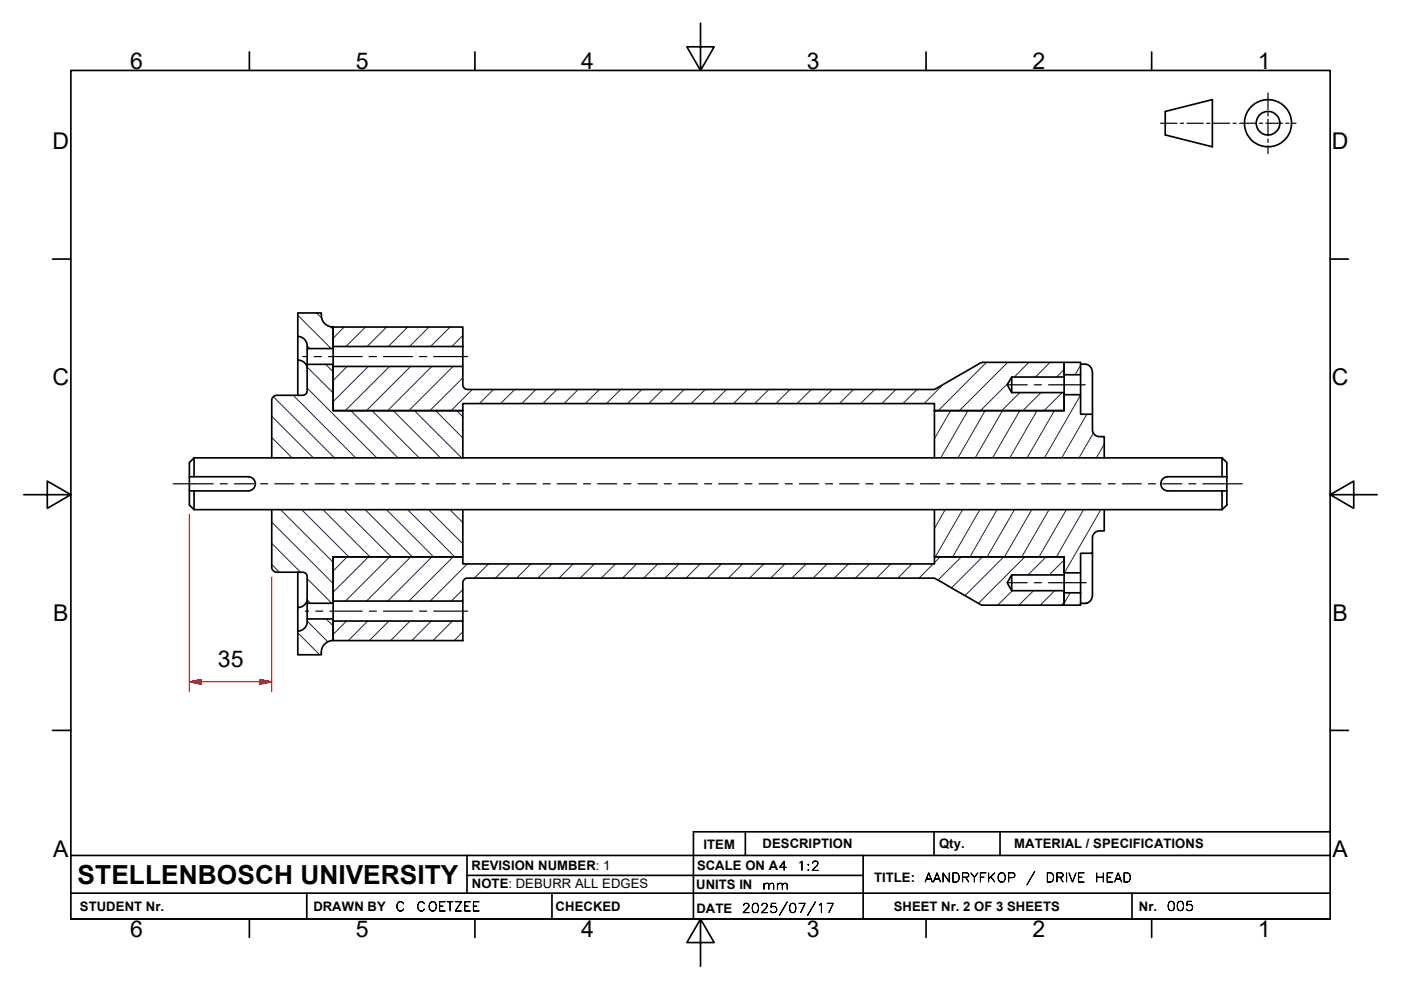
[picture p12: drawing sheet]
<svg xmlns="http://www.w3.org/2000/svg" width="297mm" height="210mm" viewBox="0 0 297 210" stroke-linecap="round" stroke-linejoin="round" font-family="sans-serif">
<g fill="none" stroke="#1e1e47" stroke-width=".21">
<path d="M63.1 66.9l7.1 7M63.1 71.4h.1M65.1 73.4l.6 .5M65.1 77.9l5.5 5.4M67.1 66.4l1.2 1.1M69 77.3l1.6 1.5M70 69.2l.6 .7M73 69.4l-2.4 2.3M73.6 77.7l-3 3M77.5 69.4l-4.2 4.1M78.1 77.7l-7.5 7.5M82 69.4l-4.2 4.1"/>
<path d="M82.6 77.7l-9.4 9.4M86.4 69.4l-4.1 4.1M87.1 77.7l-9.4 9.4M91 69.4l-4.2 4.1M91.5 77.7l-9.3 9.4M95.4 69.4l-4.1 4.1M96.1 77.7l-9.4 9.4M98.1 71.1l-2.3 2.4M209.1 76.9l-10.2 10.2M213.7 76.9l-10.3 10.2M218.1 76.9l-3 3.1M222.6 76.9l-3.1 3.1"/>
<path d="M225.6 78.4l-1.6 1.6M225.8 76.9l-.2 .3M229.1 77.4l-1.2 2.1M57.6 88.3l8.8 8.8M57.6 92.8l4.3 4.3M58 84.1l12.9 13M62.2 83.8l13.2 13.3M65.1 82.3l14.8 14.8M74.4 87.1l10 10M78.9 87.1l10 10M83.4 87.1l10 10M87.9 87.1l10 10"/>
<path d="M92.4 87.1l5.7 5.8M96.8 87.1l1.3 1.3M98.1 80.1l-7 7M100.1 82.6l-4.5 4.5M104.6 82.6l-3 3M109.1 82.6l-3 3M113.6 82.6l-3 3M118.1 82.6l-3 3M122.6 82.6l-3 3M127.1 82.6l-3 3M131.6 82.6l-3 3M136.1 82.6l-3 3"/>
<path d="M140.5 82.6l-2.9 3M145.1 82.6l-3.1 3M149.5 82.6l-3 3M154 82.6l-3 3M158.5 82.6l-3 3M163 82.6l-3 3M167.5 82.6l-3 3M172 82.6l-3 3M176.5 82.6l-3 3M181 82.6l-3 3M185.5 82.6l-3 3M189.9 82.6l-3 3"/>
<path d="M194.4 82.6l-3 3M200 81.5l-4.1 4.1M201.5 87.1l-3.4 5.9M205.2 87.1l-5.7 10M208.9 87.1l-5.8 10M212.6 87.1l-5.8 10M213.7 81.3l-5.8 5.8M216.2 87.1l-5.8 10M216.2 83.3l-3.8 3.8M219.9 87.1l-5.8 10M220.7 83.3l-3.8 3.8M223.6 87.1l-5.8 10"/>
<path d="M225.2 83.3l-3.8 3.8M229.1 83.8l-7.7 13.3M230.4 87.9l-5.3 9.2M231.8 91.8l-3 5.3M234.1 94.2l-1.7 2.9M57.6 110.7l13 13.1M57.6 119.7l1.6 1.7M57.6 115.3l6.1 6.1M59.5 108.1l11.1 11.2M64 108.1l10 10M68.5 108.1l9.9 10M72.9 108.1l10 10"/>
<path d="M73.6 118.1l-3 3M77.4 108.1l10 10M78.1 118.1l-7.5 7.5M81.9 108.1l10 10M82.6 118.1l-9.4 9.4M86.4 108.1l10 10M87.1 118.1l-9.4 9.4M90.9 108.1l7.2 7.2M91.6 118.1l-9.4 9.4M95.4 108.1l2.7 2.7M96.1 118.1l-9.4 9.4M99.1 119.6l-7.9 7.9"/>
<path d="M103.6 119.6l-3 3M108 119.6l-3 3M112.5 119.6l-3 3M117 119.6l-3 3M121.5 119.6l-3 3M126 119.6l-3 3M130.5 119.6l-3 3M135 119.6l-3 3M139.5 119.6l-3 3M144 119.6l-3 3M148.4 119.6l-2.9 3M152.9 119.6l-3 3"/>
<path d="M157.4 119.6l-3 3M161.9 119.6l-3 3M166.4 119.6l-3 3M170.9 119.6l-3 3M175.4 119.6l-3 3M179.9 119.6l-3 3M184.4 119.6l-3 3M188.8 119.6l-2.9 3M193.4 119.6l-3.1 3M197.8 119.6l-2.9 3M199.3 118.1l-1.2 1.2M200.4 108.1l-2.3 4"/>
<path d="M203.8 118.1l-4.9 4.9M204.1 108.1l-5.8 10M207.7 108.1l-5.7 10M208.3 118.1l-6.6 6.6M211.4 108.1l-5.7 10M212.8 118.1l-8.2 8.2M215.1 108.1l-5.8 10M217.3 118.1l-9.8 9.9M218.8 108.1l-5.8 10M221.8 118.1l-3.9 3.8M222.4 108.1l-5.8 10M225.6 118.8l-3.2 3.1"/>
<path d="M226.1 108.1l-5.8 10M229.7 108.1l-5.7 10M233.4 108.1l-7.7 13.4M63.1 138.7l.2 .2M63.1 134.2l4.7 4.7M65.1 131.7l4.4 4.4M65.1 127.2l.7 .8M65.1 122.7l5.2 5.3M69.1 131.3l1.5 1.4M73.5 131.7l-2.9 2.9M78 131.7l-4.2 4.2M82.5 131.7l-4.2 4.2"/>
<path d="M86.9 131.7l-4.1 4.2M91.5 131.7l-4.2 4.2M95.9 131.7l-4.1 4.2M98.1 125.1l-2.4 2.4M98.1 134l-1.8 1.9M214.6 125.3l-3.1 3.1M219.1 125.3l-3.1 3.1M223.6 125.3l-3.1 3.1M225.6 127.8l-.6 .6M226.9 125.7l-1.3 2.3M229.1 128.2v.2"/>
</g>
<g fill="none" stroke="#000" stroke-width=".36">
<path d="M15 14.9h267v180h-267zM52.9 11v3.9M100.7 11v3.9M148.5 4.9v10l-2.9-5h5.8l-2.9 5M196.3 11v3.9M244.2 11v3.9M247.1 23.6l9.9-2.5v10l-9.9-2.5zM11.1 54.9h3.9M282 54.9h3.9M63.1 71.4v4.9a2.19 2.19 0 0 1 2 1.8M63.1 76.3v7.5M63.1 66.4h5a2.54 2.54 0 0 0 2.5 3v4.5h-5.5a2.13 2.13 0 0 0-2-2.5z"/>
<path d="M65.1 73.9v3.4M70.6 69.4h27.5v4.1h-27.5zM70.6 73.9v3.4M70.6 77.7h27.5v3.9a.98 .98 0 0 0 1 1h98.9l10.3-5.7h17.3v3.1h-11.1l-.3 .5a1.36 1.36 0 0 0-.5 1.4l.8 1.4h11.1v3.8h-27.5v-1.5h-100v1.5h-27.5zM98.1 73.5v4.2M214.5 80v3.3M225.6 80v3.3M225.6 76.9h3.5v2.6h-3.5zM229.1 77.2h1a1.83 1.83 0 0 1 1.5 2.4v8.3M229.1 79.5v4.2M41.1 97.1v4M41.1 97.1l-1 1v3"/>
<path d="M41.1 97.1h218M57.6 97.1v-12.2a1.09 1.09 0 0 1 1-1.1h5.5a.98 .98 0 0 0 1-.9v-5.6h5.5v9.8h27.5v10M198.1 97.1v-10h27.5v-3.4h3.5v4.2h2.5v3.2a1.48 1.48 0 0 0 1.5 1.5h1v4.5M259.1 97.1v4M259.1 97.1l1 1v3M5 104.9h10l-5-2.9v5.8l5-2.9M40.1 104.1v3l1 1M40.1 101.1h1M40.1 101.1v3h12.5a1.5 1.5 0 0 0 1.5-1.5 1.5 1.5 0 0 0-1.5-1.5h-11.5M41.1 104.1v4M41.1 108.1h218M57.6 108.1v12.3a1.09 1.09 0 0 0 1 1h5.5a.98 .98 0 0 1 1 1v5.6h5.5v-9.9h27.5v-10"/>
<path d="M70.6 118.1h27.5v1.5h100v-1.5h27.5v3.8h-11.1l-.4 .7a1.31 1.31 0 0 0-.4 1.4l.8 1.3h11.1v3.1l-17.5-.1-10.1-5.7h-98.9a.98 .98 0 0 0-1 1v3.9h-27.5zM198.1 108.1v10h27.5v3.4h3.5v-4.2h2.5v-3.2a1.52 1.52 0 0 1 1.5-1.5h1v-4.5M231.6 117.3v7.1a4.3 4.3 0 0 1-.4 3l-.9 .6h-1.2M259.1 101.1h-11.5a1.5 1.5 0 0 0-1.5 1.5 1.5 1.5 0 0 0 1.5 1.5h12.5v-3M259.1 101.1h1M259.1 104.1v4M260.1 104.1v3l-1 1M282 104.9l5 2.9v-5.8l-5 2.9h10M63.1 121.4v7.5a1.98 1.98 0 0 0 2-1.8M63.1 128.9v5M65.1 128v3.3M65.1 131.3h5.5v4.6a2.56 2.56 0 0 0-2.5 3h-5v-5a2.08 2.08 0 0 0 2-2.6z"/>
<path d="M70.6 131.7h27.5v4.2h-27.5zM70.6 128v3.3M98.1 127.5v4.2M214.5 121.9v3.4M225.6 121.9v3.4M225.6 125.7h3.5v2.7h-3.5zM229.1 121.5v4.2M11.1 154.9h3.9M282 154.9h3.9M158 176.4v5M198 176.4v5M212 176.4v5"/>
<path d="M282 176.4h-135v18.5M15 181.4h267M15 189.4h267M15 194.9h267M52.9 194.9v3.9M65 189.4v5.5M99 185.7h84M99 181.4v8M100.7 194.9v3.9M117 189.4v5.5M148.5 194.9l2.9 5h-5.8l2.9-5v10M183 181.4v13.5"/>
<path d="M196.3 194.9v3.9M240 189.4v5.5M244.2 194.9v3.9"/>
<circle cx="268.8" cy="26.1" r="5"/>
<circle cx="268.8" cy="26.1" r="2.5"/>
</g>
<g fill="none" stroke="#000" stroke-width=".25">
<path d="M268.8 19.7v3.5M246.1 26.1h3.5M250.3 26.1h.6M251.6 26.1h3.5M255.8 26.1h.7M257.2 26.1h3.5M261.4 26.1h.7M262.8 26.1h3.5M267 26.1h.7M268.4 26.1h3.5M268.8 23.9v.7M268.8 25.3v3.5"/>
<path d="M268.8 29.5v.7M268.8 30.9v1.7M272.6 26.1h.7M274 26.1h.8M64.2 75.6h.9M66.6 75.6h1.5M69.7 75.6h7.1M78.3 75.6h1.5M81.3 75.6h6.2M89 75.6h1.5M92 75.6h7.1M213.5 81.6h4.3"/>
<path d="M219.3 81.6h1.5M222.3 81.6h7.8M36.7 102.6h8.5M46.7 102.6h1.5M49.7 102.6h4.1M55.3 102.6h1.4M58.2 102.6h4.1M63.8 102.6h1.5M66.8 102.6h4M72.3 102.6h1.5M75.4 102.6h4M80.9 102.6h1.5"/>
<path d="M83.9 102.6h4.1M89.5 102.6h1.5M92.5 102.6h4M98 102.6h1.5M101 102.6h4.1M106.6 102.6h1.5M109.6 102.6h4M115.1 102.6h1.5M118.1 102.6h4.1M123.7 102.6h1.5M126.7 102.6h4.1M132.3 102.6h1.5"/>
<path d="M135.3 102.6h4M140.8 102.6h1.5M143.8 102.6h4.1M149.4 102.6h1.5M152.4 102.6h4M157.9 102.6h1.5M160.9 102.6h4.1M166.5 102.6h1.5M169.5 102.6h4M175 102.6h1.5M178 102.6h4.1M183.6 102.6h1.5"/>
<path d="M186.6 102.6h4.1M192.1 102.6h1.6M195.2 102.6h4M200.7 102.6h1.5M203.7 102.6h4.1M209.3 102.6h1.5M212.3 102.6h4M217.8 102.6h1.5M220.8 102.6h4.1M226.4 102.6h1.5M229.4 102.6h4M234.9 102.6h1.5"/>
<path d="M238 102.6h4M243.5 102.6h1.5M246.5 102.6h4M252 102.6h1.6M255 102.6h8.4M64.7 129.6h.7M66.9 129.6h1.5M69.9 129.6h6.9M78.3 129.6h1.5M81.3 129.6h6.2M89 129.6h1.5M92 129.6h7.1"/>
<path d="M213.5 123.6h4.3M219.3 123.6h1.5M222.3 123.6h8"/>
</g>
<path d="M40.1 109.1v37.5M57.6 122.4v24.2M40.1 144.6l2.5-.5v1zM40.1 144.6h17.5M55.1 144.1l2.5 .5-2.5 .5z" fill="none" stroke="#f00" stroke-width=".25"/>
<g fill="#f00" stroke="#f00" stroke-width=".25">
<path d="M55.1 144.1l2.5 .5-2.5 .5z"/>
<path d="M40.1 144.6l2.5-.5v1z"/>
</g>
<text font-size="5.6" x="16.5" y="187.4">STELLENBOSCH UNIVERSITY</text>
<g font-size="4.9">
<text x="27.6" y="14.6">6</text>
<text x="75.4" y="14.6">5</text>
<text x="123.3" y="14.6">4</text>
<text x="171.1" y="14.6">3</text>
<text x="218.9" y="14.6">2</text>
<text x="266.7" y="14.6">1</text>
<text x="11.1" y="31.7">D</text>
<text x="282.4" y="31.7">D</text>
<text x="11.1" y="81.7">C</text>
<text x="282.4" y="81.7">C</text>
<text x="11.3" y="131.7">B</text>
<text x="282.5" y="131.7">B</text>
<text x="46.2" y="141.5">35</text>
<text x="11.3" y="181.7">A</text>
<text x="282.5" y="181.7">A</text>
<text x="27.6" y="198.8">6</text>
<text x="75.4" y="198.8">5</text>
<text x="123.3" y="198.8">4</text>
<text x="171.1" y="198.8">3</text>
<text x="218.9" y="198.8">2</text>
<text x="266.7" y="198.8">1</text>
</g>
<g font-size="2.8">
<text x="161.7" y="180">DESCRIPTION</text>
<text x="199.1" y="179.9">Qty.</text>
<text x="215" y="179.9">MATERIAL / SPECIFICATIONS</text>
<text x="100" y="184.5">REVISION NUMBER: 1</text>
<text x="147.8" y="184.6">SCALE ON A4</text>
<text x="149.2" y="180">ITEM</text>
<text x="100" y="188.4">NOTE: DEBURR ALL EDGES</text>
<text x="147.6" y="188.7">UNITS IN</text>
<text x="185.3" y="187.1">TITLE:</text>
<text x="17" y="193.3">STUDENT Nr.</text>
<text x="66.5" y="193.2">DRAWN BY</text>
<text x="117.8" y="193.2">CHECKED</text>
<text x="147.7" y="193.6">DATE</text>
<text x="189.5" y="193.1">SHEET Nr. 2 OF 3 SHEETS</text>
<text x="241.5" y="193.1">Nr.</text>
</g>
<g font-size="2.7">
<text x="169" y="184.6">1:2</text>
<text x="161.6" y="188.7">mm</text>
<text x="196" y="187.1">AANDRYFKOP</text>
<text x="217.5" y="187.1">/</text>
<text x="221.7" y="187.1">DRIVE</text>
<text x="232.1" y="187.1">HEAD</text>
<text x="83.9" y="193.2">C</text>
<text x="88.3" y="193.2">COETZEE</text>
<text x="157.3" y="193.6">2025/07/17</text>
<text x="247.4" y="193.1">005</text>
</g>
</svg>
